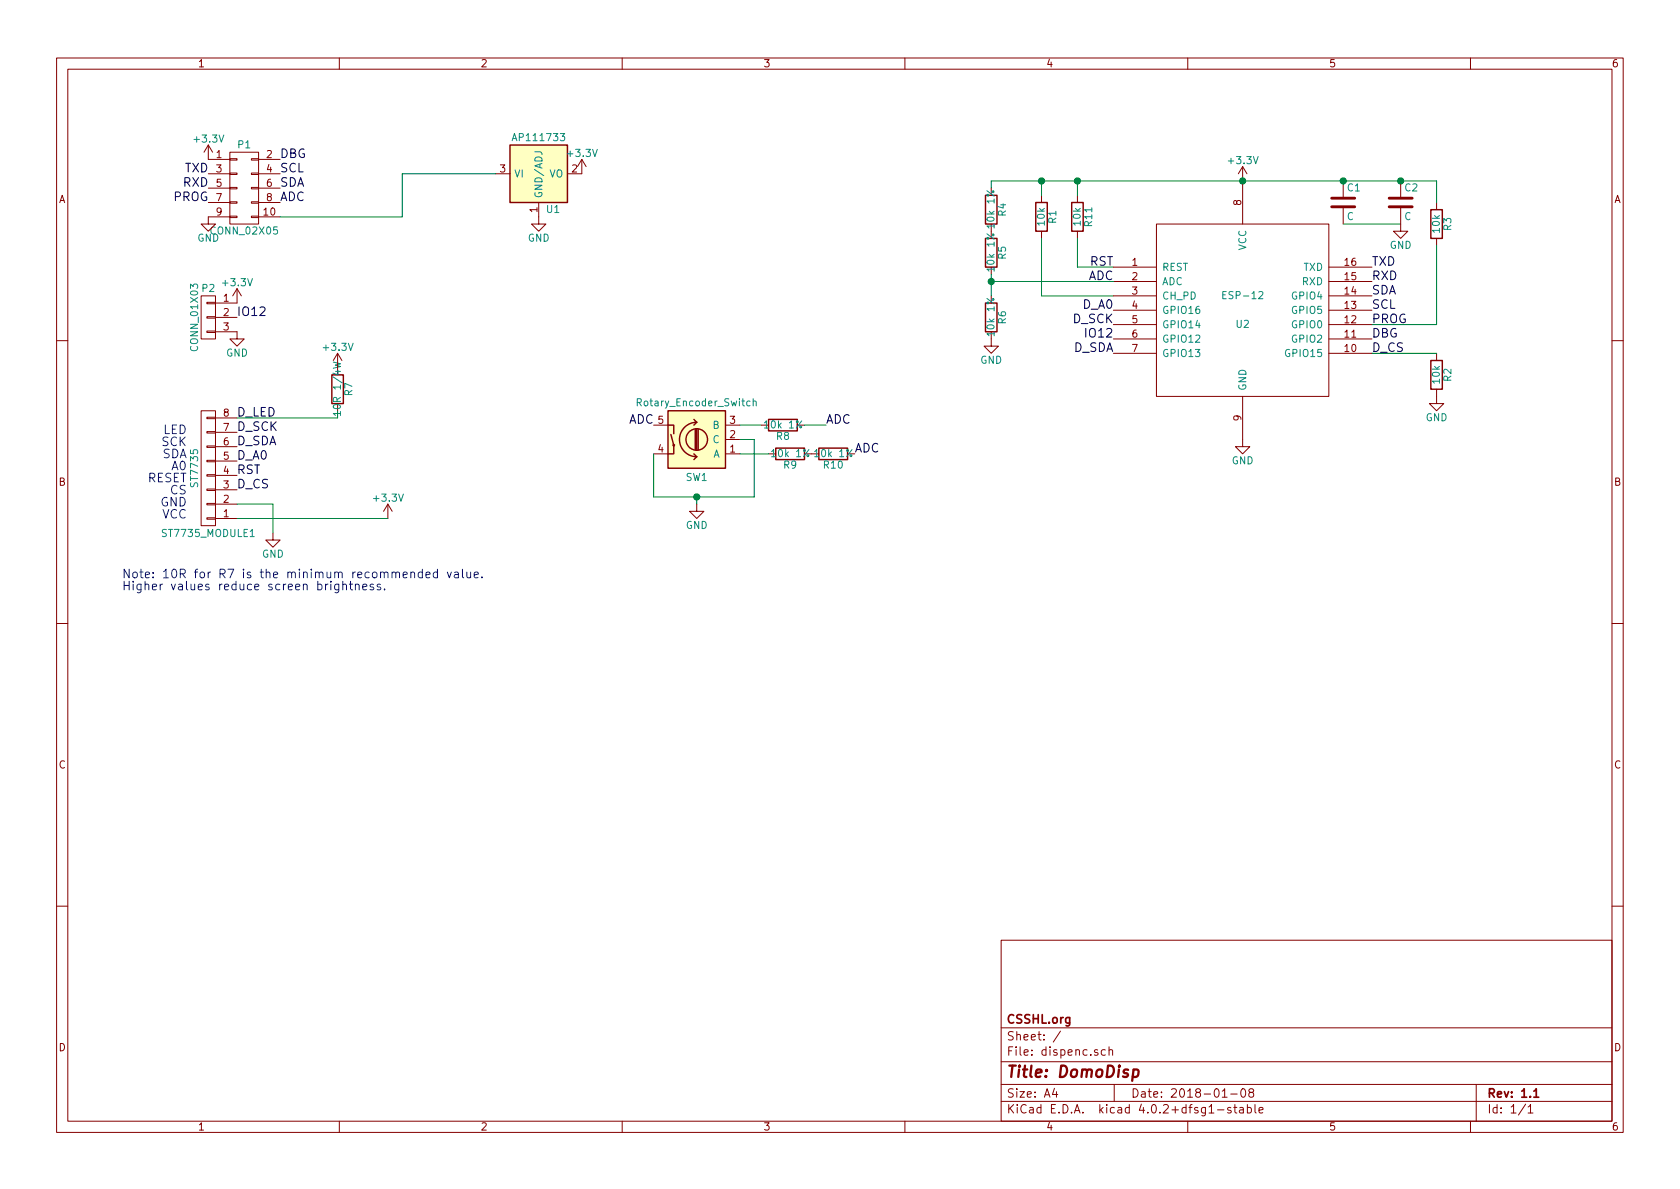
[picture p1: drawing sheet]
EESchema Schematic File Version 2
LIBS:ESP8266
LIBS:power
LIBS:device
LIBS:transistors
LIBS:conn
LIBS:linear
LIBS:regul
LIBS:74xx
LIBS:cmos4000
LIBS:adc-dac
LIBS:memory
LIBS:xilinx
LIBS:microcontrollers
LIBS:dsp
LIBS:microchip
LIBS:analog_switches
LIBS:motorola
LIBS:texas
LIBS:intel
LIBS:audio
LIBS:interface
LIBS:digital-audio
LIBS:philips
LIBS:display
LIBS:cypress
LIBS:siliconi
LIBS:opto
LIBS:atmel
LIBS:contrib
LIBS:valves
LIBS:OSHW
LIBS:dispenc-cache
EELAYER 25 0
EELAYER END
$Descr A4 11693 8268
encoding utf-8
Sheet 1 1
Title "DomoDisp"
Date "2018-01-08"
Rev "1.1"
Comp "CSSHL.org"
Comment1 ""
Comment2 ""
Comment3 ""
Comment4 ""
$EndDescr
$Comp
L CONN_01X08 ST7735_MODULE1
U 1 1
P 1450 3250
F 0 "ST7735_MODULE1" H 1450 3700 50  0000 C CNN
F 1 "ST7735" V 1550 3250 50  0000 C CNN
F 2 "AAA mie lib verificate:ST7735_module" H 1450 3250 50  0001 C CNN
F 3 "" H 1450 3250 50  0000 C CNN
	1    1450 3250
	-1   0    0    1   
$EndComp
Text Label 1650 2900 0    60   ~ 0
D_LED
Text Label 1650 3100 0    60   ~ 0
D_SDA
Text Label 1650 3400 0    60   ~ 0
D_CS
$Comp
L Rotary_Encoder_Switch SW1
U 1 1
P 4850 3050
F 0 "SW1" H 4850 3310 50  0000 C CNN
F 1 "Rotary_Encoder_Switch" H 4850 2790 50  0000 C CNN
F 2 "AAA mie lib verificate:rotary-encoder" H 4750 3210 50  0001 C CNN
F 3 "" H 4850 3310 50  0001 C CNN
	1    4850 3050
	-1   0    0    1   
$EndComp
$Comp
L R R4
U 1 1
P 6900 1450
F 0 "R4" V 6980 1450 50  0000 C CNN
F 1 "10k 1%" V 6900 1450 50  0000 C CNN
F 2 "Resistors_SMD:R_0805" V 6830 1450 50  0001 C CNN
F 3 "" H 6900 1450 50  0000 C CNN
	1    6900 1450
	1    0    0    -1  
$EndComp
$Comp
L R R5
U 1 1
P 6900 1750
F 0 "R5" V 6980 1750 50  0000 C CNN
F 1 "10k 1%" V 6900 1750 50  0000 C CNN
F 2 "Resistors_SMD:R_0805" V 6830 1750 50  0001 C CNN
F 3 "" H 6900 1750 50  0000 C CNN
	1    6900 1750
	1    0    0    -1  
$EndComp
$Comp
L R R6
U 1 1
P 6900 2200
F 0 "R6" V 6980 2200 50  0000 C CNN
F 1 "10k 1%" V 6900 2200 50  0000 C CNN
F 2 "Resistors_SMD:R_0805" V 6830 2200 50  0001 C CNN
F 3 "" H 6900 2200 50  0000 C CNN
	1    6900 2200
	1    0    0    -1  
$EndComp
$Comp
L GND #PWR01
U 1 1
P 6900 2350
F 0 "#PWR01" H 6900 2100 50  0001 C CNN
F 1 "GND" H 6900 2200 50  0000 C CNN
F 2 "" H 6900 2350 50  0000 C CNN
F 3 "" H 6900 2350 50  0000 C CNN
	1    6900 2350
	1    0    0    -1  
$EndComp
Text Label 4550 2950 2    60   ~ 0
ADC
$Comp
L R R9
U 1 1
P 5500 3150
F 0 "R9" V 5580 3150 50  0000 C CNN
F 1 "10k 1%" V 5500 3150 50  0000 C CNN
F 2 "Resistors_SMD:R_0805" V 5430 3150 50  0001 C CNN
F 3 "" H 5500 3150 50  0000 C CNN
	1    5500 3150
	0    1    1    0   
$EndComp
$Comp
L R R8
U 1 1
P 5450 2950
F 0 "R8" V 5530 2950 50  0000 C CNN
F 1 "10k 1%" V 5450 2950 50  0000 C CNN
F 2 "Resistors_SMD:R_0805" V 5380 2950 50  0001 C CNN
F 3 "" H 5450 2950 50  0000 C CNN
	1    5450 2950
	0    1    1    0   
$EndComp
Text Label 5750 2950 0    60   ~ 0
ADC
Text Label 5950 3150 0    60   ~ 0
ADC
$Comp
L ESP-12 U2
U 1 1
P 8650 2150
F 0 "U2" H 8650 2050 50  0000 C CNN
F 1 "ESP-12" H 8650 2250 50  0000 C CNN
F 2 "ESP8266:ESP-12" H 8650 2150 50  0001 C CNN
F 3 "" H 8650 2150 50  0001 C CNN
	1    8650 2150
	1    0    0    -1  
$EndComp
$Comp
L GND #PWR02
U 1 1
P 8650 3050
F 0 "#PWR02" H 8650 2800 50  0001 C CNN
F 1 "GND" H 8650 2900 50  0000 C CNN
F 2 "" H 8650 3050 50  0000 C CNN
F 3 "" H 8650 3050 50  0000 C CNN
	1    8650 3050
	1    0    0    -1  
$EndComp
$Comp
L +3.3V #PWR03
U 1 1
P 8650 1250
F 0 "#PWR03" H 8650 1100 50  0001 C CNN
F 1 "+3.3V" H 8650 1390 50  0000 C CNN
F 2 "" H 8650 1250 50  0000 C CNN
F 3 "" H 8650 1250 50  0000 C CNN
	1    8650 1250
	1    0    0    -1  
$EndComp
$Comp
L CONN_02X05 P1
U 1 1
P 1700 1300
F 0 "P1" H 1700 1600 50  0000 C CNN
F 1 "CONN_02X05" H 1700 1000 50  0000 C CNN
F 2 "Connectors_Multicomp:Multicomp_MC9A12-1034_2x05x2.54mm_Straight" H 1700 100 50  0001 C CNN
F 3 "" H 1700 100 50  0000 C CNN
	1    1700 1300
	1    0    0    -1  
$EndComp
$Comp
L +3.3V #PWR04
U 1 1
P 1450 1100
F 0 "#PWR04" H 1450 950 50  0001 C CNN
F 1 "+3.3V" H 1450 1240 50  0000 C CNN
F 2 "" H 1450 1100 50  0000 C CNN
F 3 "" H 1450 1100 50  0000 C CNN
	1    1450 1100
	1    0    0    -1  
$EndComp
$Comp
L GND #PWR05
U 1 1
P 1450 1500
F 0 "#PWR05" H 1450 1250 50  0001 C CNN
F 1 "GND" H 1450 1350 50  0000 C CNN
F 2 "" H 1450 1500 50  0000 C CNN
F 3 "" H 1450 1500 50  0000 C CNN
	1    1450 1500
	1    0    0    -1  
$EndComp
Text Label 1950 1100 0    60   ~ 0
DBG
Text Label 1450 1200 2    60   ~ 0
TXD
Text Label 1450 1300 2    60   ~ 0
RXD
Text Label 9550 1850 0    60   ~ 0
TXD
Text Label 9550 1950 0    60   ~ 0
RXD
Text Label 1950 1200 0    60   ~ 0
SCL
Text Label 1950 1300 0    60   ~ 0
SDA
Text Label 1450 1400 2    60   ~ 0
PROG
Text Label 1950 1400 0    60   ~ 0
ADC
$Comp
L R R7
U 1 1
P 2350 2700
F 0 "R7" V 2430 2700 50  0000 C CNN
F 1 "10R 1/4W" V 2350 2700 50  0000 C CNN
F 2 "Resistors_ThroughHole:R_Axial_DIN0309_L9.0mm_D3.2mm_P12.70mm_Horizontal" V 2280 2700 50  0001 C CNN
F 3 "" H 2350 2700 50  0000 C CNN
	1    2350 2700
	1    0    0    -1  
$EndComp
$Comp
L +3.3V #PWR07
U 1 1
P 2350 2550
F 0 "#PWR07" H 2350 2400 50  0001 C CNN
F 1 "+3.3V" H 2350 2690 50  0000 C CNN
F 2 "" H 2350 2550 50  0000 C CNN
F 3 "" H 2350 2550 50  0000 C CNN
	1    2350 2550
	1    0    0    -1  
$EndComp
Text Label 7750 1950 2    60   ~ 0
ADC
Text Label 9550 2250 0    60   ~ 0
PROG
Text Label 9550 2350 0    60   ~ 0
DBG
$Comp
L R R10
U 1 1
P 5800 3150
F 0 "R10" V 5880 3150 50  0000 C CNN
F 1 "10k 1%" V 5800 3150 50  0000 C CNN
F 2 "Resistors_SMD:R_0805" V 5730 3150 50  0001 C CNN
F 3 "" H 5800 3150 50  0000 C CNN
	1    5800 3150
	0    1    1    0   
$EndComp
$Comp
L +3.3V #PWR08
U 1 1
P 2700 3600
F 0 "#PWR08" H 2700 3450 50  0001 C CNN
F 1 "+3.3V" H 2700 3740 50  0000 C CNN
F 2 "" H 2700 3600 50  0000 C CNN
F 3 "" H 2700 3600 50  0000 C CNN
	1    2700 3600
	1    0    0    -1  
$EndComp
Text Label 9550 2050 0    60   ~ 0
SDA
Text Label 9550 2150 0    60   ~ 0
SCL
Text Label 7750 2250 2    60   ~ 0
D_SCK
Text Label 1650 3000 0    60   ~ 0
D_SCK
Text Notes 1300 3600 2    60   ~ 0
LED\nSCK\nSDA\nA0\nRESET\nCS\nGND\nVCC
Text Label 9550 2450 0    60   ~ 0
D_CS
Text Label 1650 3300 0    60   ~ 0
RST
Text Label 1650 3200 0    60   ~ 0
D_A0
Text Label 7750 2450 2    60   ~ 0
D_SDA
$Comp
L AP111733 U1
U 1 1
P 3750 1200
F 0 "U1" H 3850 950 50  0000 C CNN
F 1 "AP111733" H 3750 1450 50  0000 C CNN
F 2 "TO_SOT_Packages_SMD:SOT-223" H 3750 850 50  0001 C CNN
F 3 "" H 3850 950 50  0000 C CNN
	1    3750 1200
	1    0    0    -1  
$EndComp
$Comp
L GND #PWR010
U 1 1
P 3750 1500
F 0 "#PWR010" H 3750 1250 50  0001 C CNN
F 1 "GND" H 3750 1350 50  0000 C CNN
F 2 "" H 3750 1500 50  0000 C CNN
F 3 "" H 3750 1500 50  0000 C CNN
	1    3750 1500
	1    0    0    -1  
$EndComp
$Comp
L C C2
U 1 1
P 9750 1400
F 0 "C2" H 9775 1500 50  0000 L CNN
F 1 "C" H 9775 1300 50  0000 L CNN
F 2 "Capacitors_SMD:C_0805" H 9788 1250 50  0001 C CNN
F 3 "" H 9750 1400 50  0000 C CNN
	1    9750 1400
	1    0    0    -1  
$EndComp
$Comp
L C C1
U 1 1
P 9350 1400
F 0 "C1" H 9375 1500 50  0000 L CNN
F 1 "C" H 9375 1300 50  0000 L CNN
F 2 "Capacitors_SMD:C_0805" H 9388 1250 50  0001 C CNN
F 3 "" H 9350 1400 50  0000 C CNN
	1    9350 1400
	1    0    0    -1  
$EndComp
$Comp
L GND #PWR011
U 1 1
P 9750 1550
F 0 "#PWR011" H 9750 1300 50  0001 C CNN
F 1 "GND" H 9750 1400 50  0000 C CNN
F 2 "" H 9750 1550 50  0000 C CNN
F 3 "" H 9750 1550 50  0000 C CNN
	1    9750 1550
	1    0    0    -1  
$EndComp
$Comp
L +3.3V #PWR012
U 1 1
P 4050 1200
F 0 "#PWR012" H 4050 1050 50  0001 C CNN
F 1 "+3.3V" H 4050 1340 50  0000 C CNN
F 2 "" H 4050 1200 50  0000 C CNN
F 3 "" H 4050 1200 50  0000 C CNN
	1    4050 1200
	1    0    0    -1  
$EndComp
$Comp
L GND #PWR013
U 1 1
P 1900 3700
F 0 "#PWR013" H 1900 3450 50  0001 C CNN
F 1 "GND" H 1900 3550 50  0000 C CNN
F 2 "" H 1900 3700 50  0000 C CNN
F 3 "" H 1900 3700 50  0000 C CNN
	1    1900 3700
	1    0    0    -1  
$EndComp
$Comp
L R R3
U 1 1
P 10000 1550
F 0 "R3" V 10080 1550 50  0000 C CNN
F 1 "10k" V 10000 1550 50  0000 C CNN
F 2 "Resistors_SMD:R_0805" V 9930 1550 50  0001 C CNN
F 3 "" H 10000 1550 50  0000 C CNN
	1    10000 1550
	1    0    0    -1  
$EndComp
$Comp
L R R11
U 1 1
P 7500 1500
F 0 "R11" V 7580 1500 50  0000 C CNN
F 1 "10k" V 7500 1500 50  0000 C CNN
F 2 "Resistors_SMD:R_0805" V 7430 1500 50  0001 C CNN
F 3 "" H 7500 1500 50  0000 C CNN
	1    7500 1500
	1    0    0    -1  
$EndComp
$Comp
L R R1
U 1 1
P 7250 1500
F 0 "R1" V 7330 1500 50  0000 C CNN
F 1 "10k" V 7250 1500 50  0000 C CNN
F 2 "Resistors_SMD:R_0805" V 7180 1500 50  0001 C CNN
F 3 "" H 7250 1500 50  0000 C CNN
	1    7250 1500
	1    0    0    -1  
$EndComp
Text Label 7750 1850 2    60   ~ 0
RST
Text Label 7750 2350 2    60   ~ 0
IO12
$Comp
L CONN_01X03 P2
U 1 1
P 1450 2200
F 0 "P2" H 1450 2400 50  0000 C CNN
F 1 "CONN_01X03" V 1550 2200 50  0000 C CNN
F 2 "Pin_Headers:Pin_Header_Straight_1x03_Pitch2.54mm" H 1450 2200 50  0001 C CNN
F 3 "" H 1450 2200 50  0000 C CNN
	1    1450 2200
	-1   0    0    -1  
$EndComp
$Comp
L GND #PWR014
U 1 1
P 1650 2300
F 0 "#PWR014" H 1650 2050 50  0001 C CNN
F 1 "GND" H 1650 2150 50  0000 C CNN
F 2 "" H 1650 2300 50  0000 C CNN
F 3 "" H 1650 2300 50  0000 C CNN
	1    1650 2300
	-1   0    0    -1  
$EndComp
Text Label 1650 2200 0    60   ~ 0
IO12
$Comp
L +3.3V #PWR015
U 1 1
P 1650 2100
F 0 "#PWR015" H 1650 1950 50  0001 C CNN
F 1 "+3.3V" H 1650 2240 50  0000 C CNN
F 2 "" H 1650 2100 50  0000 C CNN
F 3 "" H 1650 2100 50  0000 C CNN
	1    1650 2100
	-1   0    0    -1  
$EndComp
$Comp
L R R2
U 1 1
P 10000 2600
F 0 "R2" V 10080 2600 50  0000 C CNN
F 1 "10k" V 10000 2600 50  0000 C CNN
F 2 "Resistors_SMD:R_0805" V 9930 2600 50  0001 C CNN
F 3 "" H 10000 2600 50  0000 C CNN
	1    10000 2600
	1    0    0    -1  
$EndComp
$Comp
L GND #PWR016
U 1 1
P 10000 2750
F 0 "#PWR016" H 10000 2500 50  0001 C CNN
F 1 "GND" H 10000 2600 50  0000 C CNN
F 2 "" H 10000 2750 50  0000 C CNN
F 3 "" H 10000 2750 50  0000 C CNN
	1    10000 2750
	1    0    0    -1  
$EndComp
Text Label 7750 2150 2    60   ~ 0
D_A0
$Comp
L GND #PWR?
U 1 1
P 4850 3500
F 0 "#PWR?" H 4850 3250 50  0001 C CNN
F 1 "GND" H 4850 3350 50  0000 C CNN
F 2 "" H 4850 3500 50  0000 C CNN
F 3 "" H 4850 3500 50  0000 C CNN
	1    4850 3500
	1    0    0    -1  
$EndComp
Wire Wire Line
	6900 1950 7750 1950
Wire Wire Line
	1650 2900 2350 2900
Wire Wire Line
	2350 2900 2350 2850
Wire Wire Line
	5600 2950 5750 2950
Wire Wire Line
	5300 2950 5150 2950
Wire Wire Line
	1650 3600 2700 3600
Connection ~ 9350 1250
Wire Wire Line
	9350 1550 9750 1550
Connection ~ 8650 1250
Wire Wire Line
	1650 3500 1900 3500
Wire Wire Line
	1900 3500 1900 3700
Wire Wire Line
	9550 2250 10000 2250
Wire Wire Line
	10000 2250 10000 1700
Wire Wire Line
	10000 1250 10000 1400
Wire Wire Line
	7250 1250 7250 1350
Connection ~ 7250 1250
Wire Wire Line
	7250 1650 7250 2050
Wire Wire Line
	7250 2050 7750 2050
Wire Wire Line
	7500 1250 7500 1350
Connection ~ 7500 1250
Wire Wire Line
	6900 1300 6900 1250
Wire Wire Line
	6900 1900 6900 2050
Connection ~ 6900 1950
Connection ~ 9750 1250
Wire Wire Line
	9550 2450 10000 2450
Wire Wire Line
	7500 1850 7750 1850
Wire Wire Line
	7500 1850 7500 1650
Wire Wire Line
	6900 1250 10000 1250
Wire Wire Line
	1950 1500 2800 1500
Wire Wire Line
	2800 1500 2800 1200
Wire Wire Line
	2800 1200 3450 1200
Wire Wire Line
	5150 3150 5350 3150
Wire Wire Line
	5150 3050 5250 3050
Wire Wire Line
	5250 3050 5250 3450
Wire Wire Line
	5250 3450 4550 3450
Wire Wire Line
	4550 3450 4550 3150
Wire Wire Line
	4850 3500 4850 3450
Connection ~ 4850 3450
Text Notes 850  4100 0    60   ~ 0
Note: 10R for R7 is the minimum recommended value.\nHigher values reduce screen brightness.
$EndSCHEMATC
